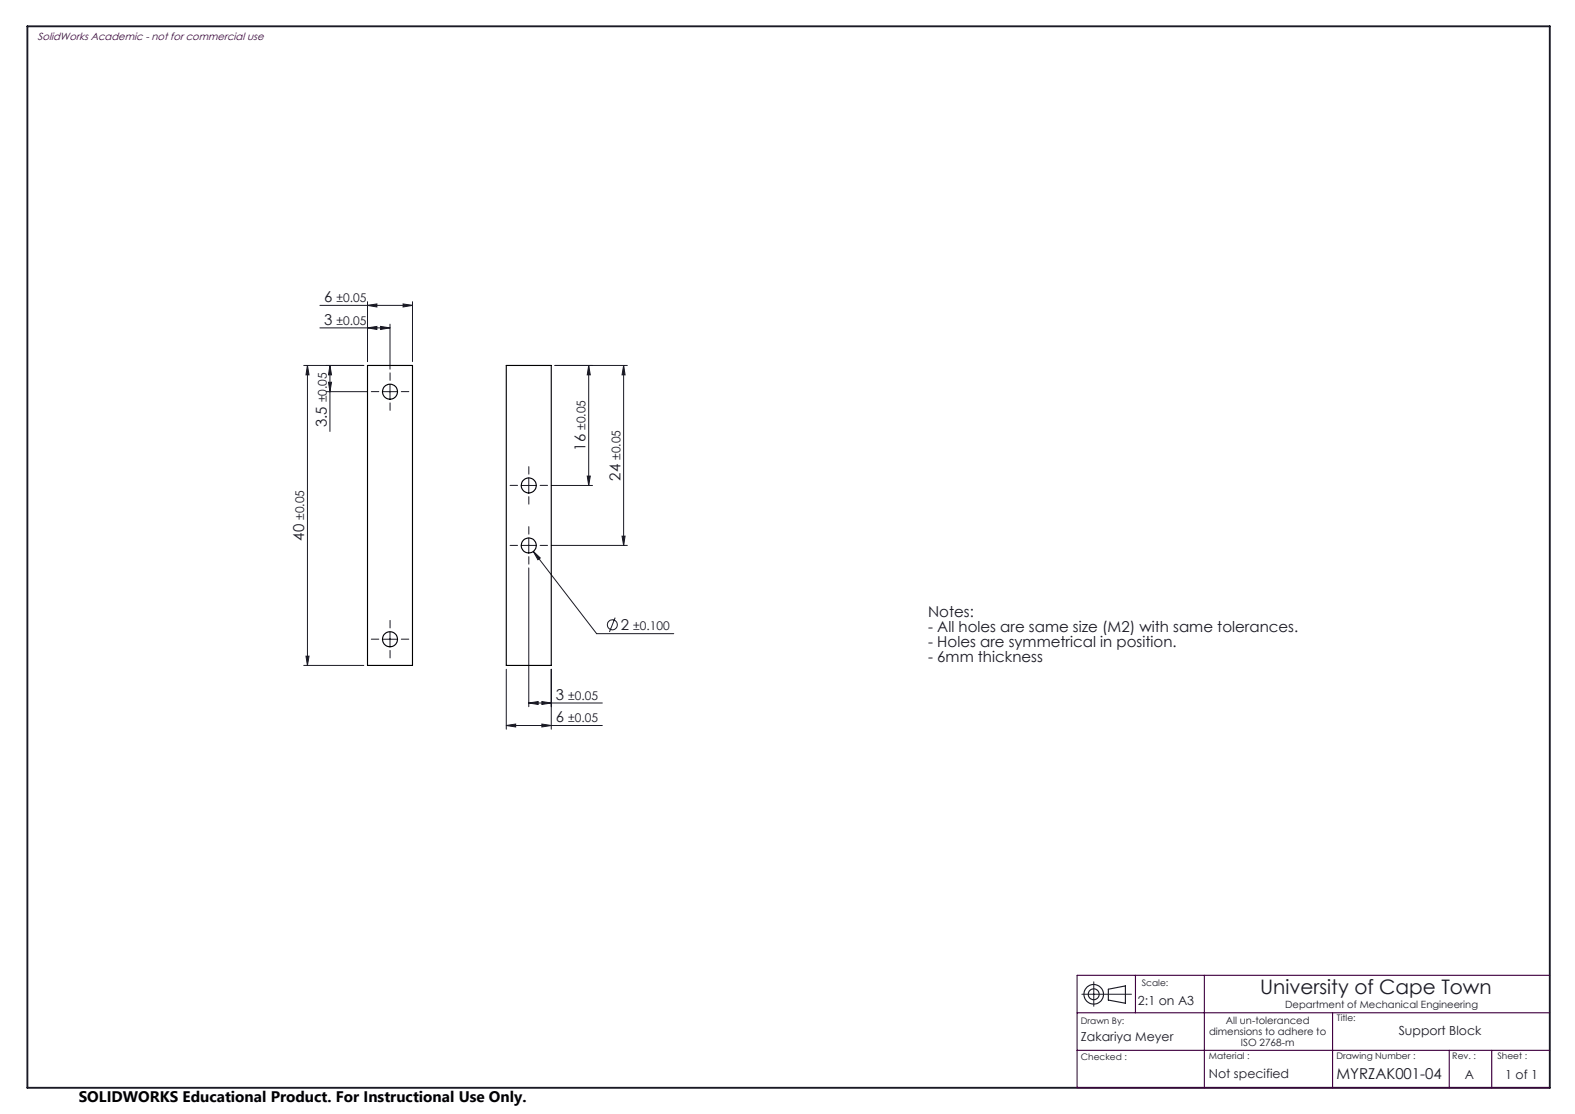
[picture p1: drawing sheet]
<svg xmlns="http://www.w3.org/2000/svg" width="420mm" height="297mm" viewBox="0 0 420 297" stroke-linecap="round" stroke-linejoin="round" font-family="sans-serif">
<g fill="none" stroke="#191924" stroke-width=".27">
<path d="M81 97.4h16M82 97.4l.4 2.5h-.8zM82 97.4v80M85.3 87.4h18.7M85.3 81.4h24.7M88 97.4v17.6M88 97.4l.4 2.5h-.8zM98 87.4l2.5-.4v.8zM98 81.4l2.5-.4v.8zM98 80.4v16M101.5 87l2.5 .4-2.5 .4zM104 86.4v12"/>
<path d="M107.5 81l2.5 .4-2.5 .4zM110 80.4v16M148 97.4h19.3M157 97.4l.4 2.5h-.8zM157 97.4v32M166.3 97.4l.4 2.5h-.8zM166.3 97.4v48M87 104.4h11M87.6 101.9h.8l-.4 2.5zM102 104.4h4M104 102.4v4M139 129.4h4"/>
<path d="M141 127.4v4M147 129.4h11M156.6 126.9h.8l-.4 2.5zM139 145.4h4M141 143.4v4M141 151.4v37M142.2 147l1.9 1.8-.7 .4zM142.2 147l16.9 21.9h20.6M147 145.4h20.3M165.9 142.9h.8l-.4 2.5zM81 177.4h16M81.6 174.9h.8l-.4 2.5z"/>
<path d="M102 170.4h4M104 168.4v4M135 178.4v16M147 178.4v16M164 164.7l-1.5 3.8M135 193.4l2.5-.4v.8zM135 193.4h25.6M141 187.4l2.5-.4v.8zM141 187.4h19.6M144.5 193l2.5 .4-2.5 .4zM144.5 187l2.5 .4-2.5 .4zM288.5 265.1h13.2"/>
<path d="M291.7 261.8v6.5"/>
<circle cx="163.3" cy="166.6" r="1.34"/>
</g>
<g fill="none" stroke="#191924" stroke-width=".3">
<path d="M295.6 263.7l4.5-.8v4.6l-4.5-.9z"/>
<circle cx="291.6" cy="265.1" r="2.61"/>
<circle cx="291.7" cy="265.1" r="1.45"/>
</g>
<g fill="none" stroke="#191924" stroke-width=".27" stroke-dasharray="15.2 1.3 1.3 1.3">
<path d="M101 104.4h-2M104 101.4v-2M104 107.4v2M107 104.4h2M138 129.4h-2M141 126.4v-2M141 132.4v2M144 129.4h2M138 145.4h-2M141 142.4v-2M141 148.4v2M144 145.4h2"/>
<path d="M101 170.4h-2M104 167.4v-2M104 173.4v2M107 170.4h2"/>
</g>
<path d="M7.3 7h406v283h-406z" fill="none" stroke="#191924" stroke-width=".5"/>
<path d="M287.2 270h126.1M302.8 260v10M321.2 260v30M355.4 270v20M413.3 260h-126.1v30h126.1M287.2 280h126.1M386.5 280v10M397.8 280v10" fill="none" stroke="#400040" stroke-width=".3"/>
<g fill="#191924">
<path d="M101.5 87l2.5 .4-2.5 .4zM98 87.4l2.5-.4v.8z"/>
<path d="M135 193.4l2.5-.4v.8zM144.5 193l2.5 .4-2.5 .4zM142.2 147l1.2 2.2 .7-.4zM141 187.4l2.5-.4v.8zM144.5 187l2.5 .4-2.5 .4z"/>
<path d="M107.5 81l2.5 .4-2.5 .4zM98 81.4l2.5-.4v.8z"/>
<path d="M156.6 126.9h.8l-.4 2.5zM157 97.4l.4 2.5h-.8zM165.9 142.9h.8l-.4 2.5zM166.3 97.4l.4 2.5h-.8z"/>
<path d="M87.6 101.9h.8l-.4 2.5zM88 97.4l.4 2.5h-.8z"/>
<path d="M82 97.4l.4 2.5h-.8zM81.6 174.9h.8l-.4 2.5z"/>
</g>
<g fill="none" stroke="#000" stroke-width=".3">
<path d="M98 97.4h12v80h-12zM135 97.4h12v80h-12z"/>
<circle cx="104" cy="104.4" r="2.01"/>
<circle cx="141" cy="129.4" r="2.01"/>
<circle cx="141" cy="145.4" r="1.99"/>
<circle cx="104" cy="170.4" r="2.01"/>
</g>
<text font-size="5.3" fill="#191924" x="336" y="265.1">University of Cape Town</text>
<text font-size="4.1" x="21" y="293.7">SOLIDWORKS Educational Product. For Instructional Use Only.</text>
<g font-size="4" fill="#191924">
<text x="86.4" y="80.5">6</text>
<text x="86.4" y="86.5">3</text>
<text x="87.1" y="113.9" transform="rotate(-90 87.1 113.9)">3.5</text>
<text x="156.2" y="120.2" transform="rotate(-90 156.2 120.2)">16</text>
<text x="165.4" y="128.2" transform="rotate(-90 165.4 128.2)">24</text>
<text x="81.1" y="144.2" transform="rotate(-90 81.1 144.2)">40</text>
<text x="247.5" y="164.5">Notes:</text>
<text x="165.5" y="168">2</text>
<text x="247.5" y="168.5">- All holes are same size (M2) with same tolerances.</text>
<text x="247.5" y="172.5">- Holes are symmetrical in position.</text>
<text x="247.5" y="176.5">- 6mm thickness</text>
<text x="148.2" y="186.5">3</text>
<text x="148.2" y="192.5">6</text>
<text x="356.4" y="287.5">MYRZAK001-04</text>
</g>
<g font-size="3.3" fill="#191924">
<text x="303.5" y="267.8">2:1 on A3</text>
<text x="373" y="275.9">Support Block</text>
<text x="288.2" y="277.6">Zakariya Meyer</text>
<text x="322.4" y="287.5">Not specified</text>
<text x="390.6" y="287.6">A</text>
<text x="401.4" y="287.6">1 of 1</text>
</g>
<g font-size="3.2" fill="#191924">
<text x="89.7" y="80.5">±0.05</text>
<text x="89.7" y="86.5">±0.05</text>
<text x="87.2" y="107.3" transform="rotate(-90 87.2 107.3)">±0.05</text>
<text x="156.2" y="114.6" transform="rotate(-90 156.2 114.6)">±0.05</text>
<text x="165.4" y="122.6" transform="rotate(-90 165.4 122.6)">±0.05</text>
<text x="81.2" y="138.6" transform="rotate(-90 81.2 138.6)">±0.05</text>
<text x="168.8" y="168">±0.100</text>
<text x="151.6" y="186.5">±0.05</text>
<text x="151.6" y="192.5">±0.05</text>
</g>
<text font-size="2.8" fill="#400040" x="10" y="10.5">SolidWorks Academic - not for commercial use</text>
<g font-size="2.7" fill="#191924">
<text x="342.7" y="268.7">Department of Mechanical Engineering</text>
<text x="322.4" y="275.9">dimensions to adhere to</text>
<text x="326.9" y="272.9">All un-toleranced</text>
<text x="330.9" y="278.9">ISO 2768-m</text>
</g>
<g font-size="2.4" fill="#191924">
<text x="304.5" y="262.8">Scale:</text>
<text x="288.2" y="272.9">Drawn By:</text>
<text x="356.5" y="272.3">Title:</text>
<text x="288.2" y="282.6">Checked :</text>
<text x="322.4" y="282.3">Material :</text>
<text x="356.4" y="282.3">Drawing Number :</text>
<text x="387.3" y="282.4">Rev. :</text>
<text x="399.3" y="282.3">Sheet :</text>
</g>
</svg>
